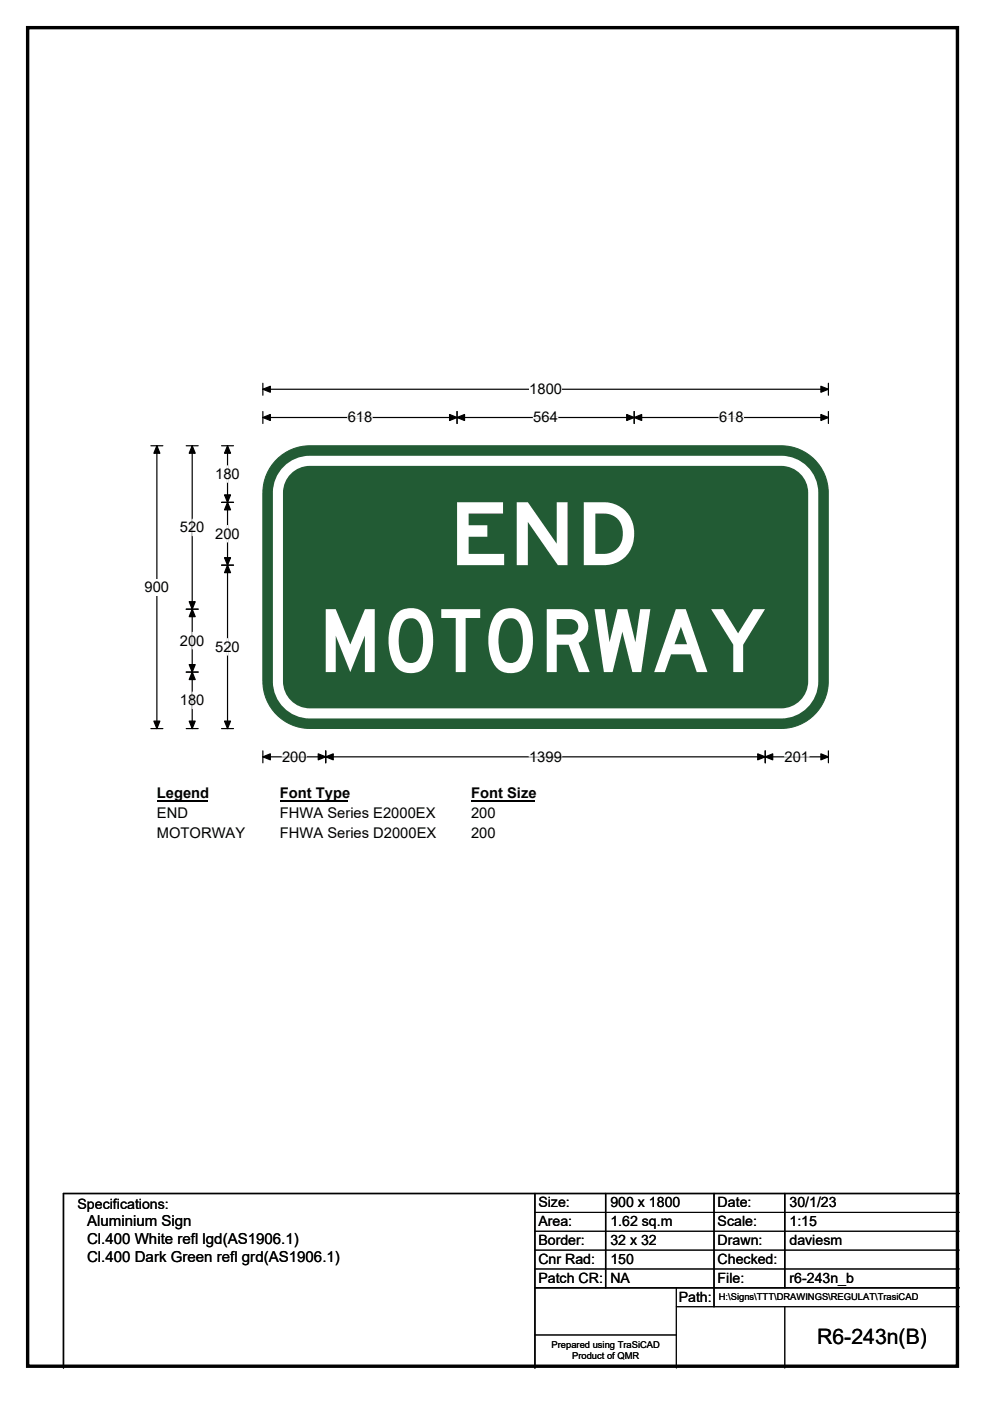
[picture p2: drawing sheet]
<svg xmlns="http://www.w3.org/2000/svg" width="210mm" height="297mm" viewBox="0 0 210 297" stroke-linecap="round" stroke-linejoin="round" font-family="sans-serif">
<path d="M5.9 5.9h197.2v283.8h-197.2z" fill="none" stroke="#000" stroke-width=".72"/>
<path d="M55.8 82.5h119.9M55.8 81.3v2.5M175.7 81.3v2.5" fill="none" stroke="#000" stroke-width=".25"/>
<path d="M55.8 82.5l1.5-.6v1.3zM174.1 81.9l1.6 .6-1.6 .7z" fill="#000" stroke="#000" stroke-width=".25"/>
<path d="M112.3 80.8h6.9v3.5h-6.9z" fill="#fff"/>
<g fill="none" stroke="#000" stroke-width=".25">
<path d="M32 94.5h2.5M33.3 94.5v60M55.8 88.5h119.9M55.8 87.2v2.6M96.9 87.2v2.6M134.5 87.2v2.6M175.7 87.2v2.6M32 154.5h2.5M55.8 159.2v2.5M69.1 159.2v2.5M162.3 159.2v2.5M175.7 159.2v2.5"/>
<path d="M55.8 160.5h119.9"/>
</g>
<g fill="#000" stroke="#000" stroke-width=".25">
<path d="M33.3 94.5l.6 1.6h-1.3zM55.8 88.5l1.5-.6v1.3zM96.9 88.5l1.6-.6v1.3zM95.4 87.9l1.5 .6-1.5 .7zM132.9 87.9l1.6 .6-1.6 .7zM134.5 88.5l1.6-.6v1.3zM174.1 87.9l1.6 .6-1.6 .7zM32.6 152.9h1.3l-.6 1.6zM55.8 160.5l1.5-.7v1.3zM69.1 160.5l1.6-.7v1.3zM67.5 159.8l1.6 .7-1.6 .6zM160.7 159.8l1.6 .7-1.6 .6z"/>
<path d="M162.3 160.5l1.6-.7v1.3zM174.1 159.8l1.6 .7-1.6 .6z"/>
</g>
<path d="M73.7 88.5h5.3M113.1 88.5h5.2M152.5 88.5h5.2M59.8 160.5h5.2M112.2 160.5h7M166.4 160.5h5.2" fill="none" stroke="#fff" stroke-width=".25"/>
<path d="M30.7 122.8h5.2v3.5h-5.2z" fill="#fff"/>
<path d="M39.5 94.5h2.5M40.8 94.5v60M47 94.5h2.5M48.3 94.5v60M47 106.5h2.5M47 119.8h2.5M39.5 129.2h2.5M39.5 142.5h2.5M39.5 154.5h2.5M47 154.5h2.5" fill="none" stroke="#000" stroke-width=".25"/>
<path d="M40.8 94.5l.6 1.6h-1.3zM48.3 94.5l.6 1.6h-1.3zM48.3 106.5l.6 1.6h-1.3zM47.6 118.2h1.3l-.6 1.6zM47.6 104.9h1.3l-.6 1.6zM48.3 119.8l.6 1.6h-1.3zM40.8 129.2l.6 1.5h-1.3zM40.1 127.6h1.3l-.6 1.6zM40.1 140.9h1.3l-.6 1.6zM40.8 142.5l.6 1.6h-1.3zM40.1 152.9h1.3l-.6 1.6zM47.6 152.9h1.3l-.6 1.6z" fill="#000" stroke="#000" stroke-width=".25"/>
<path d="M48.3 98.8v3.5M40.8 110.1v3.5M48.3 111.4v3.5M40.8 134.1v3.5M48.3 135.4v3.5M40.8 146.7v3.5" fill="none" stroke="#fff" stroke-width=".25"/>
<path d="M33.3 166.5h10.7v3.4h-10.7z" fill="#fff"/>
<path d="M33.3 169.7h10.7" fill="none" stroke="#000" stroke-width=".32"/>
<path d="M59.4 166.5h14.4v3.4h-14.4z" fill="#fff"/>
<path d="M59.4 169.7h14.4" fill="none" stroke="#000" stroke-width=".32"/>
<path d="M99.9 166.5h13.5v3.4h-13.5z" fill="#fff"/>
<path d="M99.9 169.7h13.5" fill="none" stroke="#000" stroke-width=".32"/>
<g fill="#fff">
<path d="M33.3 170.6h6.5v3.5h-6.5z"/>
<path d="M59.4 170.6h32.9v3.5h-32.9z"/>
<path d="M99.9 170.6h5.2v3.5h-5.2z"/>
<path d="M33.3 174.8h18.6v3.5h-18.6z"/>
<path d="M59.4 174.8h33v3.5h-33z"/>
<path d="M99.9 174.8h5.2v3.5h-5.2z"/>
</g>
<path d="M59.1 97a9.9 9.9 0 0 1 6.6-2.5h100a10 10 0 0 1 10 10v40a10 10 0 0 1-10 10h-100a10 10 0 0 1-9.9-10v-40a9.9 9.9 0 0 1 3.3-7.5z" fill-rule="evenodd" fill="#225b34" stroke="#225b34" stroke-width=".21"/>
<path d="M61.3 99.4a6.7 6.7 0 0 1 4.4-1.7h100a6.8 6.8 0 0 1 6.8 6.8v40a6.8 6.8 0 0 1-6.8 6.8h-100a6.8 6.8 0 0 1-6.8-6.8v-40a6.8 6.8 0 0 1 2.4-5.1z" fill="none" stroke="#fff" stroke-width="2.1"/>
<path d="M113.5 253v37M128.5 253v20.1M151.4 253v24.1M166.5 253v20.1M203.5 253h-190v37M113.5 273h90" fill="none" stroke="#000" stroke-width=".3"/>
<path d="M113.5 257h90M113.5 261h90M113.5 265h90M113.5 269h90M143.4 277.1h60.1M143.4 273v17M166.5 277.1v12.9M113.5 283h29.9" fill="none" stroke="#000" stroke-width=".21"/>
<g font-size="18.5" fill="#fff">
<text x="95.2" y="119.8">END</text>
<text x="67.5" y="142.5">MOTORWAY</text>
</g>
<text font-size="4.5" x="173.3" y="284.9">R6-243n(B)</text>
<g font-size="3.2">
<text x="18.5" y="263.8">Cl.400 White refl lgd(AS1906.1)</text>
<text x="18.5" y="259.9">Aluminium Sign</text>
<text x="18.5" y="267.6">Cl.400 Dark Green refl grd(AS1906.1)</text>
</g>
<g font-size="3.1">
<text x="112.3" y="83.6">1800</text>
<text x="73.7" y="89.6">618</text>
<text x="113.1" y="89.6">564</text>
<text x="152.5" y="89.6">618</text>
<text x="45.7" y="101.6">180</text>
<text x="38.2" y="112.9">520</text>
<text x="45.7" y="114.2">200</text>
<text x="30.7" y="125.6">900</text>
<text x="38.2" y="136.9">200</text>
<text x="45.7" y="138.2">520</text>
<text x="38.2" y="149.5">180</text>
<text x="59.8" y="161.5">200</text>
<text x="112.2" y="161.5">1399</text>
<text x="166.4" y="161.5">201</text>
<text x="33.3" y="169.3">Legend</text>
<text x="33.3" y="173.4">END</text>
<text x="59.4" y="169.3">Font Type</text>
<text x="59.4" y="173.4">FHWA Series E2000EX</text>
<text x="99.9" y="169.3">Font Size</text>
<text x="99.9" y="173.4">200</text>
<text x="33.3" y="177.6">MOTORWAY</text>
<text x="59.4" y="177.6">FHWA Series D2000EX</text>
<text x="99.9" y="177.6">200</text>
</g>
<g font-size="3">
<text x="16.4" y="256.2">Specifications:</text>
<text x="114.2" y="256">Size:</text>
<text x="129.5" y="256">900 x 1800</text>
<text x="152.2" y="256">Date:</text>
<text x="167.4" y="256">30/1/23</text>
<text x="114.2" y="260">Area:</text>
<text x="114.2" y="264">Border:</text>
<text x="129.5" y="260">1.62 sq.m</text>
<text x="129.5" y="264">32 x 32</text>
<text x="152.2" y="260">Scale:</text>
<text x="152.2" y="264">Drawn:</text>
<text x="167.4" y="260">1:15</text>
<text x="167.4" y="264">daviesm</text>
<text x="114.2" y="268">Cnr Rad:</text>
<text x="129.5" y="268">150</text>
<text x="152.2" y="268">Checked:</text>
<text x="114.2" y="272">Patch CR:</text>
<text x="129.5" y="272">NA</text>
<text x="144" y="276">Path:</text>
<text x="152.2" y="272">File:</text>
<text x="167.4" y="272">r6-243n_b</text>
</g>
<g font-size="2">
<text x="152.5" y="275.6">H:\Signs\TTT\DRAWINGS\REGULAT\TrasiCAD</text>
<text x="117" y="285.8">Prepared using TraSiCAD</text>
<text x="121.3" y="288.2">Product of QMR</text>
</g>
</svg>
